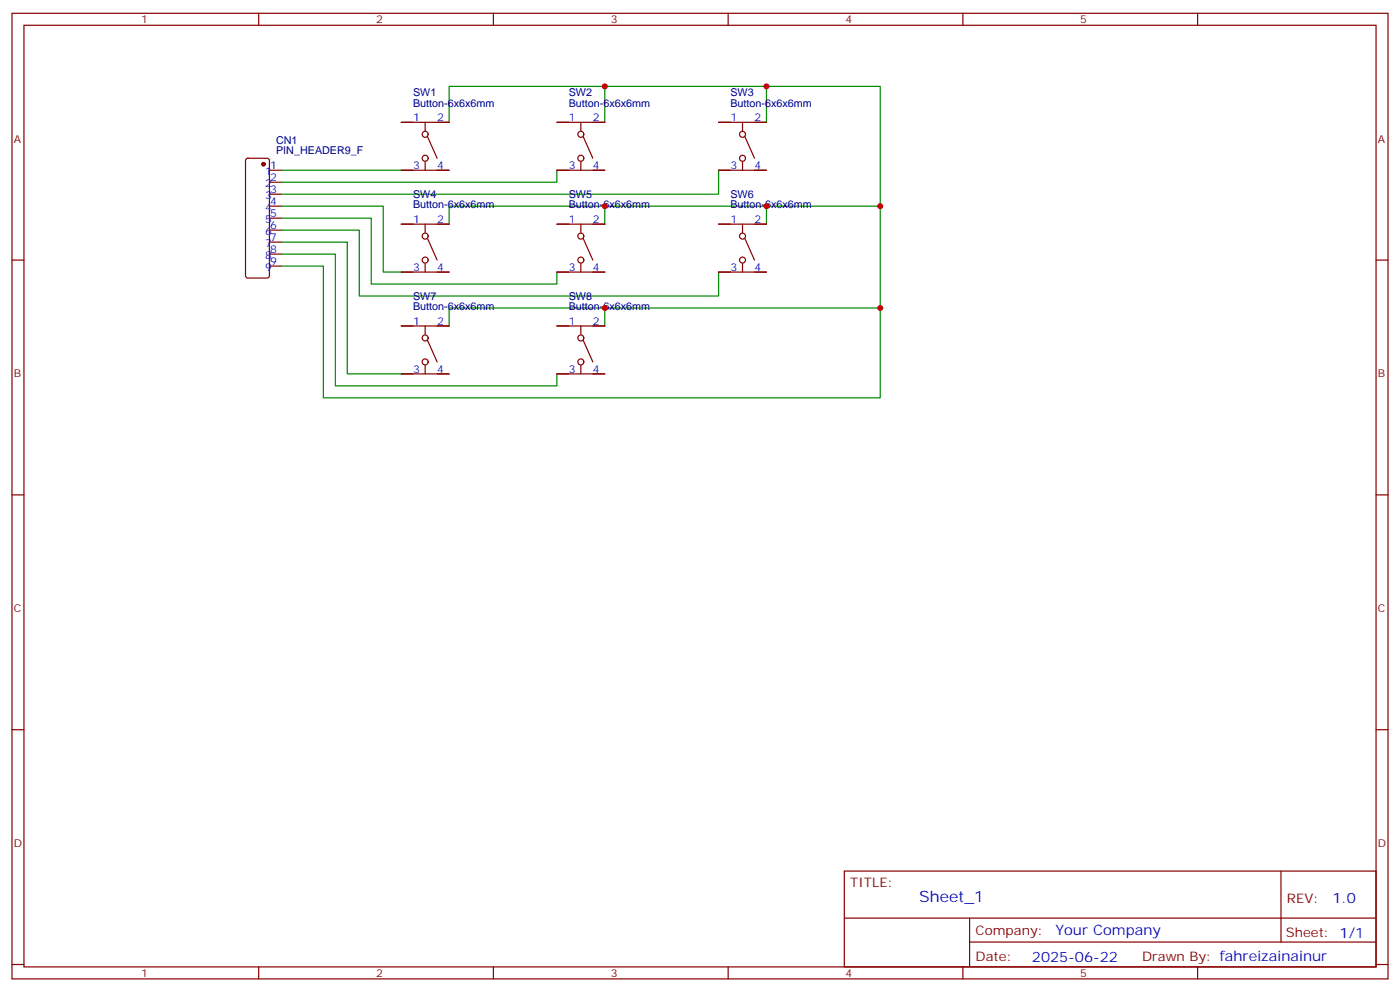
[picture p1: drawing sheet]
<svg xmlns="http://www.w3.org/2000/svg" width="412mm" height="292mm" viewBox="0 0 412 292" stroke-linecap="round" stroke-linejoin="round" font-family="sans-serif">
<g fill="none" stroke="#870000" stroke-width=".35">
<path d="M3.5 3.9h405.4v284.4h-405.4zM7.1 7.4h398.2v277.3h-398.2zM76.2 3.9v3.5M145.3 3.9v3.5M214.5 3.9v3.5M283.6 3.9v3.5M352.8 3.9v3.5M118.2 36h14.1M125.2 36v2.5M164 36h14.2M171.1 36v2.5M211.7 36h14.1"/>
<path d="M218.7 36v2.5M72.6 46.8l.4-.2h5.7l.5 .2 .2 .5v33.9l-.3 .5-.4 .2h-5.7l-.5-.3-.2-.4v-33.9zM79.4 50.1h3.5M79.4 53.7h3.5M79.4 57.2h3.5M118.2 50.1h14.1M125.2 47.7v2.4M125.9 40.3l2.9 6.3M164 50.1h14.2M171.1 47.7v2.4M171.8 40.3l2.8 6.3M211.7 50.1h14.1"/>
<path d="M218.7 47.7v2.4M219.4 40.3l2.8 6.3M3.5 76.6h3.6M79.4 60.7h3.5M79.4 64.2h3.5M79.4 67.8h3.5M79.4 71.3h3.5M79.4 74.8h3.5M79.4 78.4h3.5M118.2 66h14.1M125.2 66v2.5M125.2 77.6v2.5"/>
<path d="M125.9 70.2l2.9 6.4M164 66h14.2M171.1 66v2.5M171.1 77.6v2.5M171.8 70.2l2.8 6.4M211.7 66h14.1M218.7 66v2.5M218.7 77.6v2.5M219.4 70.2l2.8 6.4M405.3 76.6h3.6M118.2 80.1h14.1M118.2 96h14.1"/>
<path d="M125.2 96v2.5M164 80.1h14.2M164 96h14.2M171.1 96v2.5M211.7 80.1h14.1M118.2 110.1h14.1M125.2 107.6v2.5M125.9 100.2l2.9 6.4M164 110.1h14.2M171.1 107.6v2.5M171.8 100.2l2.8 6.4M3.5 145.7h3.6"/>
<path d="M405.3 145.7h3.6M3.5 214.9h3.6M405.3 214.9h3.6M248.7 256.5h156.6v28.2h-156.6zM377.3 256.5v20.9M248.7 270.4h156.5M285.6 277.4h119.6M285.6 270.4v14.1M3.5 284h3.6M76.2 284.7v3.6M145.3 284.7v3.6M214.5 284.7v3.6"/>
<path d="M283.6 284.7v3.6M352.8 284.7v3.6M405.3 284h3.6"/>
<circle cx="125.2" cy="39.5" r=".88"/>
<circle cx="171.1" cy="39.5" r=".88"/>
<circle cx="218.7" cy="39.5" r=".88"/>
<circle cx="125.2" cy="46.6" r=".88"/>
<circle cx="171.1" cy="46.6" r=".88"/>
<circle cx="218.7" cy="46.6" r=".88"/>
<circle cx="125.2" cy="76.6" r=".88"/>
<circle cx="125.2" cy="69.5" r=".88"/>
<circle cx="171.1" cy="76.6" r=".88"/>
<circle cx="171.1" cy="69.5" r=".88"/>
<circle cx="218.7" cy="69.5" r=".88"/>
<circle cx="218.7" cy="76.6" r=".88"/>
<circle cx="125.2" cy="99.5" r=".88"/>
<circle cx="171.1" cy="99.5" r=".88"/>
<circle cx="125.2" cy="106.6" r=".88"/>
<circle cx="171.1" cy="106.6" r=".88"/>
</g>
<circle cx="77.6" cy="48.4" r=".53" fill="#870000" stroke="#870000" stroke-width=".35"/>
<g fill="none" stroke="#008700" stroke-width=".35">
<path d="M132.3 36v-10.6h127v91.8h-164.1v-38.8h-12.3M178.2 25.4v10.6M225.8 25.4v10.6M82.9 50.1h35.3M164 50.1v3.6h-81.1M211.7 50.1v7.1h-128.8M82.9 60.7h30v19.4h5.3M82.9 64.2h26.5v19.4h54.6v-3.5M82.9 67.8h22.9v19.4h105.9v-7.1M82.9 71.3h19.4v38.8h15.9M82.9 74.8h15.9v38.8h65.2v-3.5M178.2 60.7v5.3"/>
<path d="M225.8 60.7v5.3M259.3 60.7h-127v5.3M178.2 90.7v5.3M259.3 90.7h-127v5.3"/>
</g>
<g fill="#c00">
<circle cx="178.2" cy="25.4" r=".88"/>
<circle cx="225.8" cy="25.4" r=".88"/>
<circle cx="259.3" cy="60.7" r=".88"/>
<circle cx="178.2" cy="60.7" r=".88"/>
<circle cx="225.8" cy="60.7" r=".88"/>
<circle cx="259.3" cy="90.7" r=".88"/>
<circle cx="178.2" cy="90.7" r=".88"/>
</g>
<text font-size="4.6" fill="#00f" x="270.8" y="265.5">Sheet_1</text>
<g font-size="4.2" fill="#00f">
<text x="392.5" y="265.8">1.0</text>
<text x="310.9" y="275.3">Your Company</text>
<text x="304" y="283.1">2025-06-22</text>
</g>
<g font-size="3.9" fill="#800">
<text x="250.5" y="261.1">TITLE:</text>
<text x="379.1" y="265.8">REV:</text>
<text x="287.4" y="275.3">Company:</text>
<text x="378.7" y="275.9">Sheet: 1/1</text>
<text x="287.4" y="283">Date:</text>
<text x="336.4" y="283.1">Drawn By: fahreizainainur</text>
</g>
<g font-size="3.2" fill="#800">
<text x="41.6" y="6.9">1</text>
<text x="110.8" y="6.9">2</text>
<text x="179.9" y="6.9">3</text>
<text x="249.1" y="6.9">4</text>
<text x="318.2" y="6.9">5</text>
<text x="4.1" y="42">A</text>
<text x="405.9" y="42">A</text>
<text x="4.1" y="111.2">B</text>
<text x="405.9" y="111.2">B</text>
<text x="4.1" y="180.3">C</text>
<text x="405.9" y="180.3">C</text>
<text x="4.1" y="249.4">D</text>
<text x="405.9" y="249.4">D</text>
<text x="41.6" y="287.7">1</text>
<text x="110.8" y="287.7">2</text>
<text x="179.9" y="287.7">3</text>
<text x="249.1" y="287.7">4</text>
<text x="318.2" y="287.7">5</text>
</g>
<g font-size="3.2" fill="#000080">
<text x="121.7" y="28.3">SW1</text>
<text x="167.5" y="28.3">SW2</text>
<text x="215.2" y="28.3">SW3</text>
<text x="121.7" y="31.4">Button-6x6x6mm</text>
<text x="167.5" y="31.4">Button-6x6x6mm</text>
<text x="215.2" y="31.4">Button-6x6x6mm</text>
<text x="81.3" y="45.3">PIN_HEADER9_F</text>
<text x="81.3" y="42.3">CN1</text>
<text x="121.7" y="58.3">SW4</text>
<text x="167.5" y="58.3">SW5</text>
<text x="215.2" y="58.3">SW6</text>
<text x="121.7" y="61.4">Button-6x6x6mm</text>
<text x="167.5" y="61.4">Button-6x6x6mm</text>
<text x="215.2" y="61.4">Button-6x6x6mm</text>
<text x="121.7" y="88.3">SW7</text>
<text x="167.5" y="88.3">SW8</text>
<text x="121.7" y="91.4">Button-6x6x6mm</text>
<text x="167.5" y="91.4">Button-6x6x6mm</text>
</g>
<g font-size="3.2" fill="#00f">
<text x="121.7" y="35.7">1</text>
<text x="128.8" y="35.7">2</text>
<text x="167.6" y="35.7">1</text>
<text x="174.6" y="35.7">2</text>
<text x="215.2" y="35.7">1</text>
<text x="222.2" y="35.7">2</text>
<text x="78.1" y="51.5">1</text>
<text x="79.6" y="49.8">1</text>
<text x="79.6" y="53.3">2</text>
<text x="121.7" y="49.8">3</text>
<text x="128.8" y="49.8">4</text>
<text x="167.6" y="49.8">3</text>
<text x="174.6" y="49.8">4</text>
<text x="215.2" y="49.8">3</text>
<text x="222.2" y="49.8">4</text>
<text x="78.1" y="55.1">2</text>
<text x="78.1" y="58.6">3</text>
<text x="79.6" y="56.8">3</text>
<text x="78.1" y="62.1">4</text>
<text x="78.1" y="65.7">5</text>
<text x="79.6" y="60.4">4</text>
<text x="79.6" y="63.9">5</text>
<text x="121.7" y="65.7">1</text>
<text x="128.8" y="65.7">2</text>
<text x="167.6" y="65.7">1</text>
<text x="174.6" y="65.7">2</text>
<text x="215.2" y="65.7">1</text>
<text x="222.2" y="65.7">2</text>
<text x="78.1" y="69.2">6</text>
<text x="79.6" y="67.4">6</text>
<text x="79.6" y="70.9">7</text>
<text x="78.1" y="72.7">7</text>
<text x="78.1" y="76.2">8</text>
<text x="79.6" y="74.5">8</text>
<text x="79.6" y="78">9</text>
<text x="78.1" y="79.8">9</text>
<text x="121.7" y="79.8">3</text>
<text x="128.8" y="79.8">4</text>
<text x="167.6" y="79.8">3</text>
<text x="174.6" y="79.8">4</text>
<text x="215.2" y="79.8">3</text>
<text x="222.2" y="79.8">4</text>
<text x="121.7" y="95.6">1</text>
<text x="128.8" y="95.6">2</text>
<text x="167.6" y="95.6">1</text>
<text x="174.6" y="95.6">2</text>
<text x="121.7" y="109.7">3</text>
<text x="128.8" y="109.7">4</text>
<text x="167.6" y="109.7">3</text>
<text x="174.6" y="109.7">4</text>
</g>
</svg>
